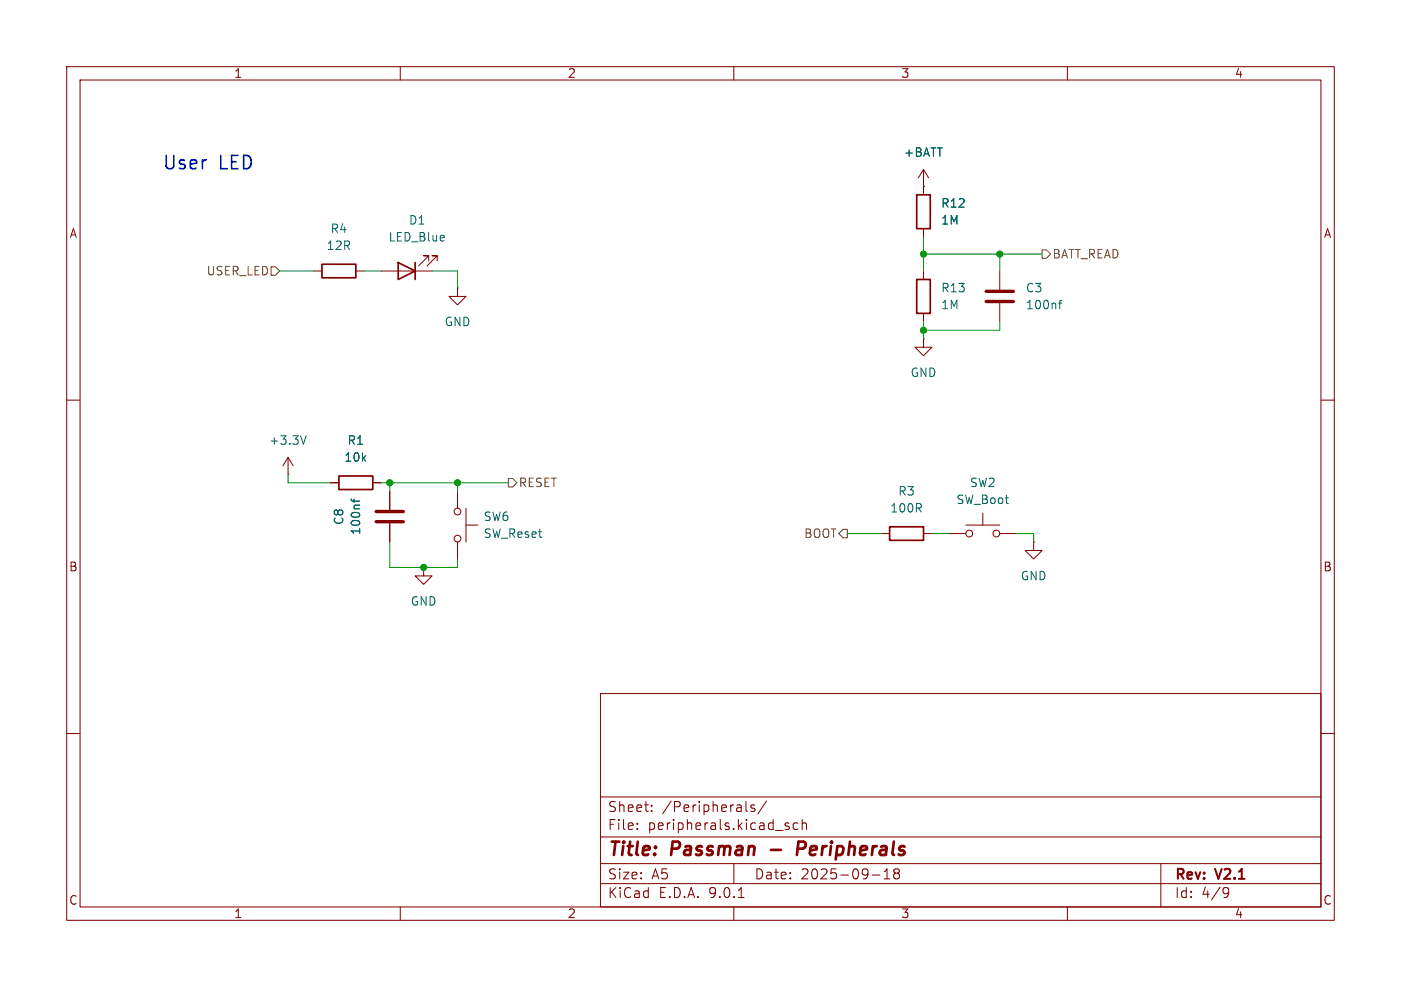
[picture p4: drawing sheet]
<svg xmlns="http://www.w3.org/2000/svg" width="210mm" height="148mm" viewBox="0 0 210 148" stroke-linecap="round" stroke-linejoin="round" font-family="sans-serif">
<g fill="none" stroke="#840000" stroke-width=".15">
<path d="M10 10h190v128h-190zM12 12h186v124h-186zM60 10v2M110 10v2M160 10v2M64.3 39.1v-.7h-.8h.8l-1.6 1.5M65.5 39.1v-.7h-.7h.7l-1.5 1.5M138.4 27.9h.1M138.4 25.4v3.8M138.4 34.3v1.3M138.4 25.4l-.7 1.3M138.4 25.4l.8 1.3"/>
<path d="M47 40.6h1.3M53.3 40.6h1.3M57.1 40.6h7.7M68.6 43.2v1.3h1.2l-1.2 1.2-1.3-1.2h1.3M68.6 43.2h.1M138.4 50.8v1.3h1.3l-1.3 1.2-1.2-1.2h1.2M138.4 50.8h.1M138.4 40.6v1.3M138.4 47v1.3M149.9 40.6v2.8M149.9 45.5v2.8M10 60h2"/>
<path d="M43.2 71.1h.1M43.2 68.6l-.8 1.3M43.2 68.6l.7 1.3M43.2 68.6v2.5M49.5 72.4h1.3M55.9 72.4h1.2M58.4 73.7v2.8M58.4 78.5v2.8M68.6 73.7v2.5M69.8 78.7h1.8M69.8 76.2v5.1M144.8 78.7h5.1"/>
<path d="M147.3 77v1.7M198 60h2M63.5 85.1v1.3h1.3l-1.3 1.2-1.3-1.2h1.3M63.5 85.1h.1M68.6 81.3v2.5M132.1 80h1.2M138.4 80h1.3M142.2 80h2.6M149.9 80h2.5M154.9 81.3v1.3h1.3l-1.3 1.2-1.2-1.2h1.2M154.9 81.3h.1M10 110h2"/>
<path d="M90 104h108v32h-108zM90 119.5h108M198 110h2M60 136v2M90 132.5h108M90 129.5h108M90 125.5h108M95.5 124.2v.2M95.5 123.5v.1M97.7 121.5v.2M97.7 120.8v.1M110 136v2"/>
<path d="M110 129.5v3M110.7 134.6h.8M111.8 120.2v1.3l.2 .2M113.1 120.8l-.3-.1-.3 .2 .1 .2 .5 .2v.3h-.6M114.9 120.1l-1.3 1.9M117.8 123.8l.5 .2v.1v.2l-.5 .1M117.8 123.5h.5M119.6 123.5l-.4-.1-.3 .3v.4l.1 .2h.6M120.3 123.5a.37 .37 0 0 1 .6 .1v.8M120.3 122.9v1.5M130.8 131.2h1.1M132.5 131.8h.9"/>
<path d="M132.5 130.7l.5-.4v1.5M134 130.4v.2l.3 .3M134.3 130.9l-.3 .3v.4l.3 .2 .4-.1 .1-.2v-.4l-.3-.2M134.3 130.9h.2M134.8 130.4v.2l-.3 .3M160 136v2M174 129.5v6.5M183.6 133.1h.3l.2 .1a.99 .99 0 0 1-.3 1.4h-.3M184.2 133.7l-.3 .3h-.3"/>
<circle cx="68.6" cy="76.7" r=".51"/>
<circle cx="68.6" cy="80.8" r=".51"/>
<circle cx="145.3" cy="80" r=".51"/>
<circle cx="149.4" cy="80" r=".51"/>
</g>
<path d="M115.5 127.4h1.6M120.5 126.2h-.8l-.3 2M120.5 127.2l-.9 .1" fill="none" stroke="#840000" stroke-width=".4"/>
<path d="M147.8 43.7h4.1M147.8 45.2h4.1M56.4 78.2h4.1M56.4 76.7h4.1" fill="none" stroke="#840000" stroke-width=".51"/>
<path d="M158.7 45.5h.5M159.2 45l-.3 .2v1.1M45.9 65.3l-.4 1.3M52.6 74.8l.2 .3h1.1M53.1 74.8v.5" fill="none" stroke="#006464" stroke-width=".15"/>
<path d="M48.3 39.6h5v2.1h-5zM59.7 39.4l2.5 1.2-2.5 1.3zM62.2 39.4v2.5M137.4 29.2h2v5.1h-2zM137.4 41.9h2v5.1h-2zM50.8 71.4h5.1v2h-5.1zM133.3 79h5.1v2h-5.1z" fill="none" stroke="#840000" stroke-width=".25"/>
<path d="M156.2 37.5h.6l.7 .6-.7 .6h-.6zM40.6 40h.7l.6 .6-.6 .7h-.7zM76.2 71.8h.6l.7 .6-.7 .6h-.6zM126.4 79.4h.6v1.2h-.6l-.7-.6z" fill="none" stroke="#725600" stroke-width=".15"/>
<g fill="none" stroke="#009600" stroke-width=".15">
<path d="M138.4 35.6v5M138.4 38.1h17.8M149.9 38.1v2.5M41.9 40.6h5.1M54.6 40.6h2.5M64.8 40.6h3.8v2.6M138.4 48.3v2.5M149.9 48.3v1.2h-11.5M43.2 71.1v1.3h6.3M57.1 72.4h19.1M58.4 72.4v1.3M68.6 72.4v1.3"/>
<path d="M58.4 81.3v3.8h10.2v-1.3M127 80h5.1M139.7 80h2.5M152.4 80h2.5v1.3"/>
</g>
<g fill="#009600" stroke="#009600" stroke-width=".15">
<circle cx="63.5" cy="85.1" r=".46"/>
<circle cx="58.4" cy="72.4" r=".46"/>
<circle cx="68.6" cy="72.4" r=".46"/>
<circle cx="138.4" cy="38.1" r=".46"/>
<circle cx="149.9" cy="38.1" r=".46"/>
<circle cx="138.4" cy="49.5" r=".46"/>
</g>
<g font-size="2.8" fill="#0000c2">
<text x="24.3" y="25.8">User</text>
<text x="32.8" y="25.8">LED</text>
</g>
<g font-size="2.8" fill="#840000">
<text x="91" y="128.9">Title:</text>
<text x="100.7" y="128.9">Passman</text>
<text x="121.1" y="128.9">Peripherals</text>
</g>
<g font-size="2.1" fill="#840000">
<text x="91" y="124.7">File:</text>
<text x="91" y="122">Sheet:</text>
<text x="97.1" y="124.7">peripherals.kicad_sch</text>
<text x="99.2" y="122">/Peripherals/</text>
<text x="91" y="134.9">KiCad</text>
<text x="91" y="132.1">Size:</text>
<text x="97.7" y="132.1">A5</text>
<text x="98.7" y="134.9">E.D.A.</text>
<text x="106.3" y="134.9">9.0.1</text>
<text x="113" y="132.1">Date:</text>
<text x="120" y="132.1">2025-09-18</text>
<text x="176" y="132.3">Rev:</text>
<text x="176" y="134.9">Id:</text>
<text x="180.1" y="134.9">4/9</text>
<text x="182.4" y="132.3">V2.1</text>
</g>
<g font-size="1.8" fill="#840000">
<text x="35" y="11.9">1</text>
<text x="85" y="11.9">2</text>
<text x="135" y="11.9">3</text>
<text x="185" y="11.9">4</text>
<text x="10.3" y="35.9">A</text>
<text x="198.4" y="35.9">A</text>
<text x="10.3" y="85.9">B</text>
<text x="198.3" y="85.9">B</text>
<text x="10.3" y="135.9">C</text>
<text x="35" y="137.9">1</text>
<text x="85" y="137.9">2</text>
<text x="135" y="137.9">3</text>
<text x="185" y="137.9">4</text>
<text x="198.3" y="135.9">C</text>
</g>
<g font-size="1.8" fill="#006464">
<text x="135.4" y="23.7">+BATT</text>
<text x="49.5" y="35.2">R4</text>
<text x="61.2" y="33.9">D1</text>
<text x="141" y="33.9">1M</text>
<text x="141" y="31.3">R12</text>
<text x="48.9" y="37.7">12R</text>
<text x="58.2" y="36.4">LED_Blue</text>
<text x="141" y="46.6">1M</text>
<text x="141" y="44">R13</text>
<text x="153.7" y="44">C3</text>
<text x="153.7" y="46.6">100nf</text>
<text x="66.5" y="49.1">GND</text>
<text x="136.4" y="56.7">GND</text>
<text x="40.2" y="66.9">+3.3V</text>
<text x="51.5" y="69.4">10k</text>
<text x="52" y="66.9">R1</text>
<text x="133.3" y="77.1">100R</text>
<text x="134.5" y="74.5">R3</text>
<text x="143.3" y="75.8">SW_Boot</text>
<text x="145.3" y="73.3">SW2</text>
<text x="51.7" y="78.8" transform="rotate(-90 51.7 78.8)">C8</text>
<text x="54.2" y="80.3" transform="rotate(-90 54.2 80.3)">100nf</text>
<text x="72.4" y="80.9">SW_Reset</text>
<text x="72.4" y="78.3">SW6</text>
<text x="152.9" y="87.2">GND</text>
<text x="61.5" y="91">GND</text>
</g>
<g font-size="1.8" fill="#725600">
<text x="30.9" y="41.5">USER_LED</text>
<text x="157.7" y="39">BATT_READ</text>
<text x="77.7" y="73.3">RESET</text>
<text x="120.4" y="80.9">BOOT</text>
</g>
</svg>
